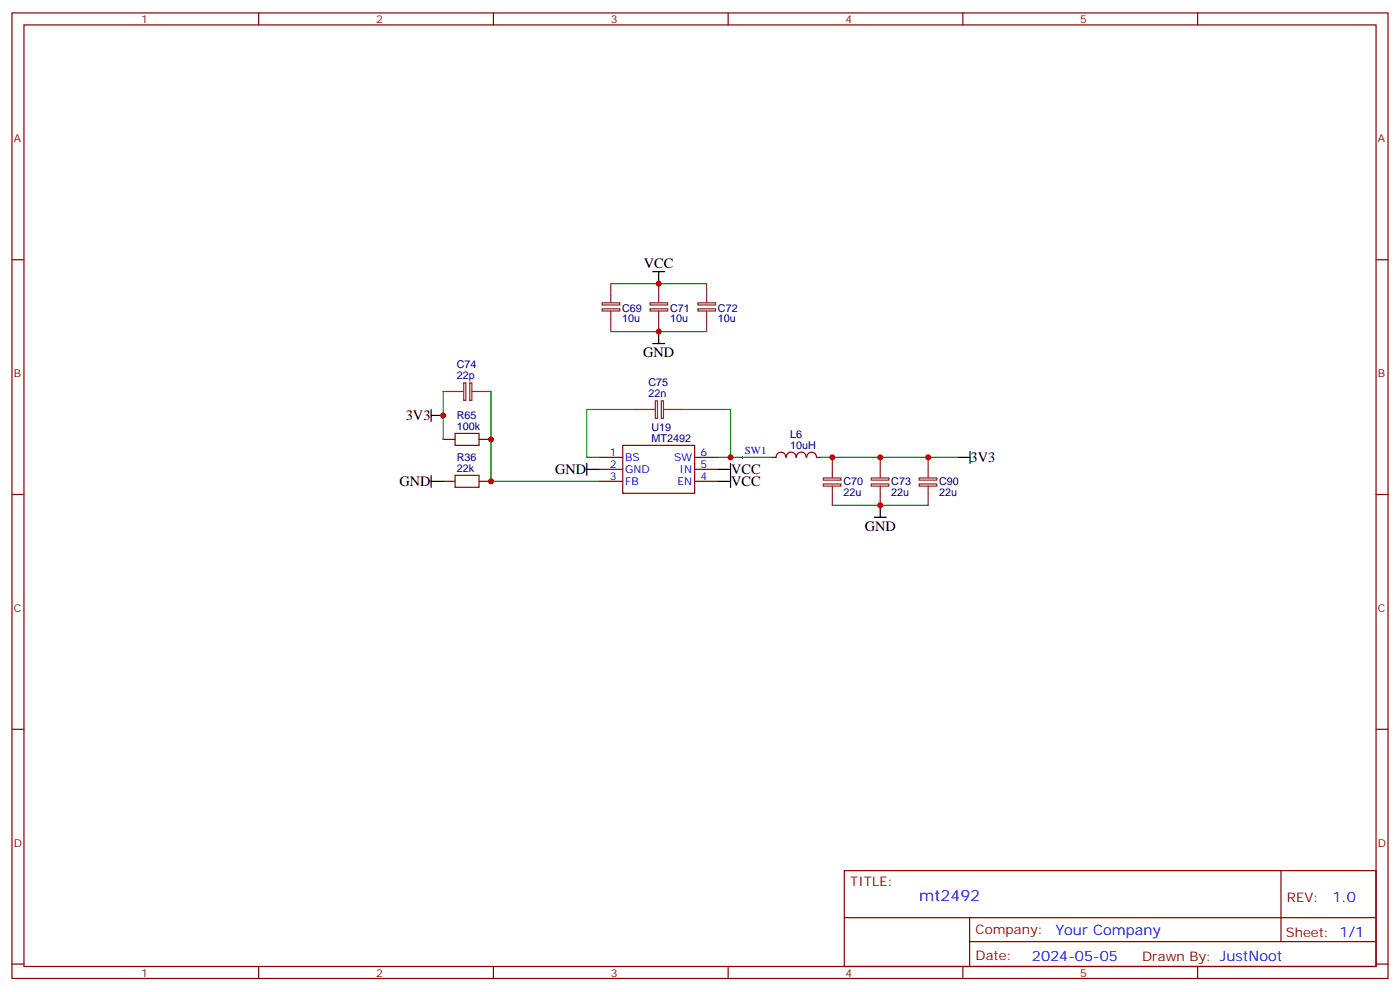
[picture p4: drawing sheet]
<svg xmlns="http://www.w3.org/2000/svg" width="412mm" height="292mm" viewBox="0 0 412 292" stroke-linecap="round" stroke-linejoin="round" font-family="sans-serif">
<g fill="none" stroke="#870000" stroke-width=".35">
<path d="M3.5 3.8h405.4v284.3h-405.4zM7.1 7.3h398.2v277.3h-398.2zM76.2 3.8v3.5M145.3 3.8v3.5M214.5 3.8v3.5M283.6 3.8v3.5M352.8 3.8v3.5M3.5 76.5h3.6M405.3 76.5h3.6M130.5 129.4h3.6M141.1 129.4h3.5M176.4 134.7h7"/>
<path d="M176.4 138.2h7M183.4 131.2h21.2v14.1h-21.2zM204.6 134.7h7.1M204.6 138.2h7.1M227.5 134.7h1.1M228.6 134.7a1.41 1.41 0 0 1 1.4-1.5 1.41 1.41 0 0 1 1.5 1.5M231.6 134.7a1.41 1.41 0 0 1 1.4-1.5 1.41 1.41 0 0 1 1.4 1.5M234.6 134.7a1.41 1.41 0 0 1 1.4-1.5 1.41 1.41 0 0 1 1.4 1.5M237.7 134.7a1.41 1.41 0 0 1 1.4-1.5 1.41 1.41 0 0 1 1.4 1.5M240.6 134.7h1.1M3.5 145.6h3.6M130.5 141.7h3.6"/>
<path d="M141.1 141.7h3.5M176.4 141.7h7M204.6 141.7h7.1M405.3 145.6h3.6M3.5 214.8h3.6M405.3 214.8h3.6M248.7 256.4h156.6v28.2h-156.6zM377.3 256.4v20.9M248.7 270.2h156.5M285.6 277.3h119.6M285.6 270.2v14.2M3.5 283.9h3.6"/>
<path d="M76.2 284.6v3.5M145.3 284.6v3.5M214.5 284.6v3.5M283.6 284.6v3.5M352.8 284.6v3.5M405.3 283.9h3.6"/>
</g>
<g fill="none" stroke="#8c2424" stroke-width=".35">
<path d="M177.4 90.9h5.2v.7h-5.2zM177.4 89.2h5.2v.6h-5.2zM179.9 83.5v5.7M179.9 91.7v5.9M191.5 90.9h5.2v.7h-5.2zM191.5 89.2h5.2v.6h-5.2zM194 83.5v5.7M194 91.7v5.9M205.6 90.9h5.2v.7h-5.2zM205.6 89.2h5.2v.6h-5.2zM208.1 83.5v5.7M208.1 91.7v5.9"/>
<path d="M130.5 115.3h6M136.6 112.7h.6v5.2h-.6zM138.4 112.7h.6v5.2h-.6zM139 115.3h5.6M193 118h.7v5.2h-.7zM194.8 118h.6v5.2h-.6zM187 120.6h6M195.4 120.6h5.7M245.2 134.7v6M259.3 134.7v6M273.4 134.7v6M242.5 140.8h5.2v.6h-5.2z"/>
<path d="M242.5 142.5h5.2v.7h-5.2zM245.2 143.2v5.6M256.6 140.8h5.2v.6h-5.2zM256.6 142.5h5.2v.7h-5.2zM259.3 143.2v5.6M270.8 140.8h5.1v.6h-5.1zM270.8 142.5h5.1v.7h-5.1zM273.4 143.2v5.6"/>
</g>
<path d="M218.4 134.7h.7M218.7 134.3v.7" fill="none" stroke="#000" stroke-width=".29"/>
<path d="M179.9 83.5h28.2M179.9 97.6h28.2M130.5 115.3v14.1M144.6 115.3v26.4h31.8M187 120.6h-14.1v14.1h3.5M201.1 120.6h14.1v14.1M211.7 134.7h15.8M241.7 134.7h40.5M245.2 148.8h28.2" fill="none" stroke="#008700" stroke-width=".35"/>
<g fill="none" stroke="#000" stroke-width=".35">
<path d="M192.3 80h3.5M194 80v3.5M194 97.6v3.6M192.3 101.2h3.5M127 122.3h3.5M127 120.6v3.5M127 140v3.5M172.9 138.2h3.5M172.9 136.5v3.5M211.7 138.2h3.5M215.2 136.5v7M282.2 134.7h3.6"/>
<path d="M285.8 132.9v3.6M127 141.7h3.5M211.7 141.7h3.5M257.5 152.3h3.6M259.3 148.8v3.5"/>
</g>
<path d="M134.1 127.6h7v3.6h-7zM134.1 140h7v3.5h-7z" fill="none" stroke="#a10000" stroke-width=".35"/>
<g fill="#c00">
<circle cx="259.3" cy="148.8" r=".88"/>
<circle cx="273.4" cy="134.7" r=".88"/>
<circle cx="215.2" cy="134.7" r=".88"/>
<circle cx="144.6" cy="141.7" r=".88"/>
<circle cx="144.6" cy="129.4" r=".88"/>
<circle cx="130.5" cy="122.3" r=".88"/>
<circle cx="245.2" cy="134.7" r=".88"/>
<circle cx="259.3" cy="134.7" r=".88"/>
<circle cx="194" cy="83.5" r=".88"/>
<circle cx="194" cy="97.6" r=".88"/>
</g>
<text font-size="4.6" fill="#00f" x="270.8" y="265.4">mt2492</text>
<g font-size="4.2">
<text x="189.7" y="78.9">VCC</text>
<text x="189.4" y="105.2">GND</text>
<text x="119.5" y="123.8">3V3</text>
<text x="285.9" y="136.1">3V3</text>
<text x="117.7" y="143.2">GND</text>
<text x="163.5" y="139.6">GND</text>
<text x="215.4" y="139.7">VCC</text>
<text x="215.4" y="143.2">VCC</text>
<text x="254.7" y="156.3">GND</text>
</g>
<g font-size="4.2" fill="#00f">
<text x="392.5" y="265.7">1.0</text>
<text x="310.9" y="275.2">Your Company</text>
<text x="304" y="283">2024-05-05</text>
</g>
<g font-size="3.9" fill="#800">
<text x="250.5" y="261">TITLE:</text>
<text x="379.1" y="265.7">REV:</text>
<text x="287.4" y="275.2">Company:</text>
<text x="378.7" y="275.8">Sheet: 1/1</text>
<text x="287.4" y="282.9">Date:</text>
<text x="336.4" y="282.9">Drawn By: JustNoot</text>
</g>
<g font-size="3.2" fill="#800">
<text x="41.6" y="6.8">1</text>
<text x="110.8" y="6.8">2</text>
<text x="179.9" y="6.8">3</text>
<text x="249.1" y="6.8">4</text>
<text x="318.2" y="6.8">5</text>
<text x="4.1" y="41.9">A</text>
<text x="405.9" y="41.9">A</text>
<text x="4.1" y="111.1">B</text>
<text x="405.9" y="111.1">B</text>
<text x="4.1" y="180.2">C</text>
<text x="405.9" y="180.2">C</text>
<text x="4.1" y="249.3">D</text>
<text x="405.9" y="249.3">D</text>
<text x="41.6" y="287.6">1</text>
<text x="110.8" y="287.6">2</text>
<text x="179.9" y="287.6">3</text>
<text x="249.1" y="287.6">4</text>
<text x="318.2" y="287.6">5</text>
</g>
<g font-size="3.2" fill="#000080">
<text x="183.3" y="95">10u</text>
<text x="183.3" y="91.8">C69</text>
<text x="197.4" y="95">10u</text>
<text x="197.4" y="91.8">C71</text>
<text x="211.5" y="95">10u</text>
<text x="211.5" y="91.8">C72</text>
<text x="134.6" y="111.7">22p</text>
<text x="134.6" y="108.5">C74</text>
<text x="191" y="113.8">C75</text>
<text x="191" y="117">22n</text>
<text x="134.6" y="123.4">R65</text>
<text x="134.6" y="126.6">100k</text>
<text x="191.9" y="130.1">MT2492</text>
<text x="191.9" y="126.9">U19</text>
<text x="232.8" y="128.9">L6</text>
<text x="134.6" y="135.7">R36</text>
<text x="232.8" y="132.1">10uH</text>
<text x="134.6" y="138.9">22k</text>
<text x="248.4" y="142.9">C70</text>
<text x="262.5" y="142.9">C73</text>
<text x="276.6" y="142.9">C90</text>
<text x="248.4" y="146.1">22u</text>
<text x="262.5" y="146.1">22u</text>
<text x="276.6" y="146.1">22u</text>
</g>
<g font-size="3.2" fill="#00f">
<text x="179.7" y="134.3">1</text>
<text x="179.7" y="137.9">2</text>
<text x="184.1" y="135.7">BS</text>
<text x="198.6" y="135.7">SW</text>
<text x="206.4" y="137.9">5</text>
<text x="206.4" y="134.3">6</text>
<text x="219.4" y="133.8">SW1</text>
<text x="179.7" y="141.4">3</text>
<text x="184.1" y="139.3">GND</text>
<text x="184.1" y="142.8">FB</text>
<text x="199.5" y="142.8">EN</text>
<text x="200.2" y="139.3">IN</text>
<text x="206.4" y="141.4">4</text>
</g>
</svg>
